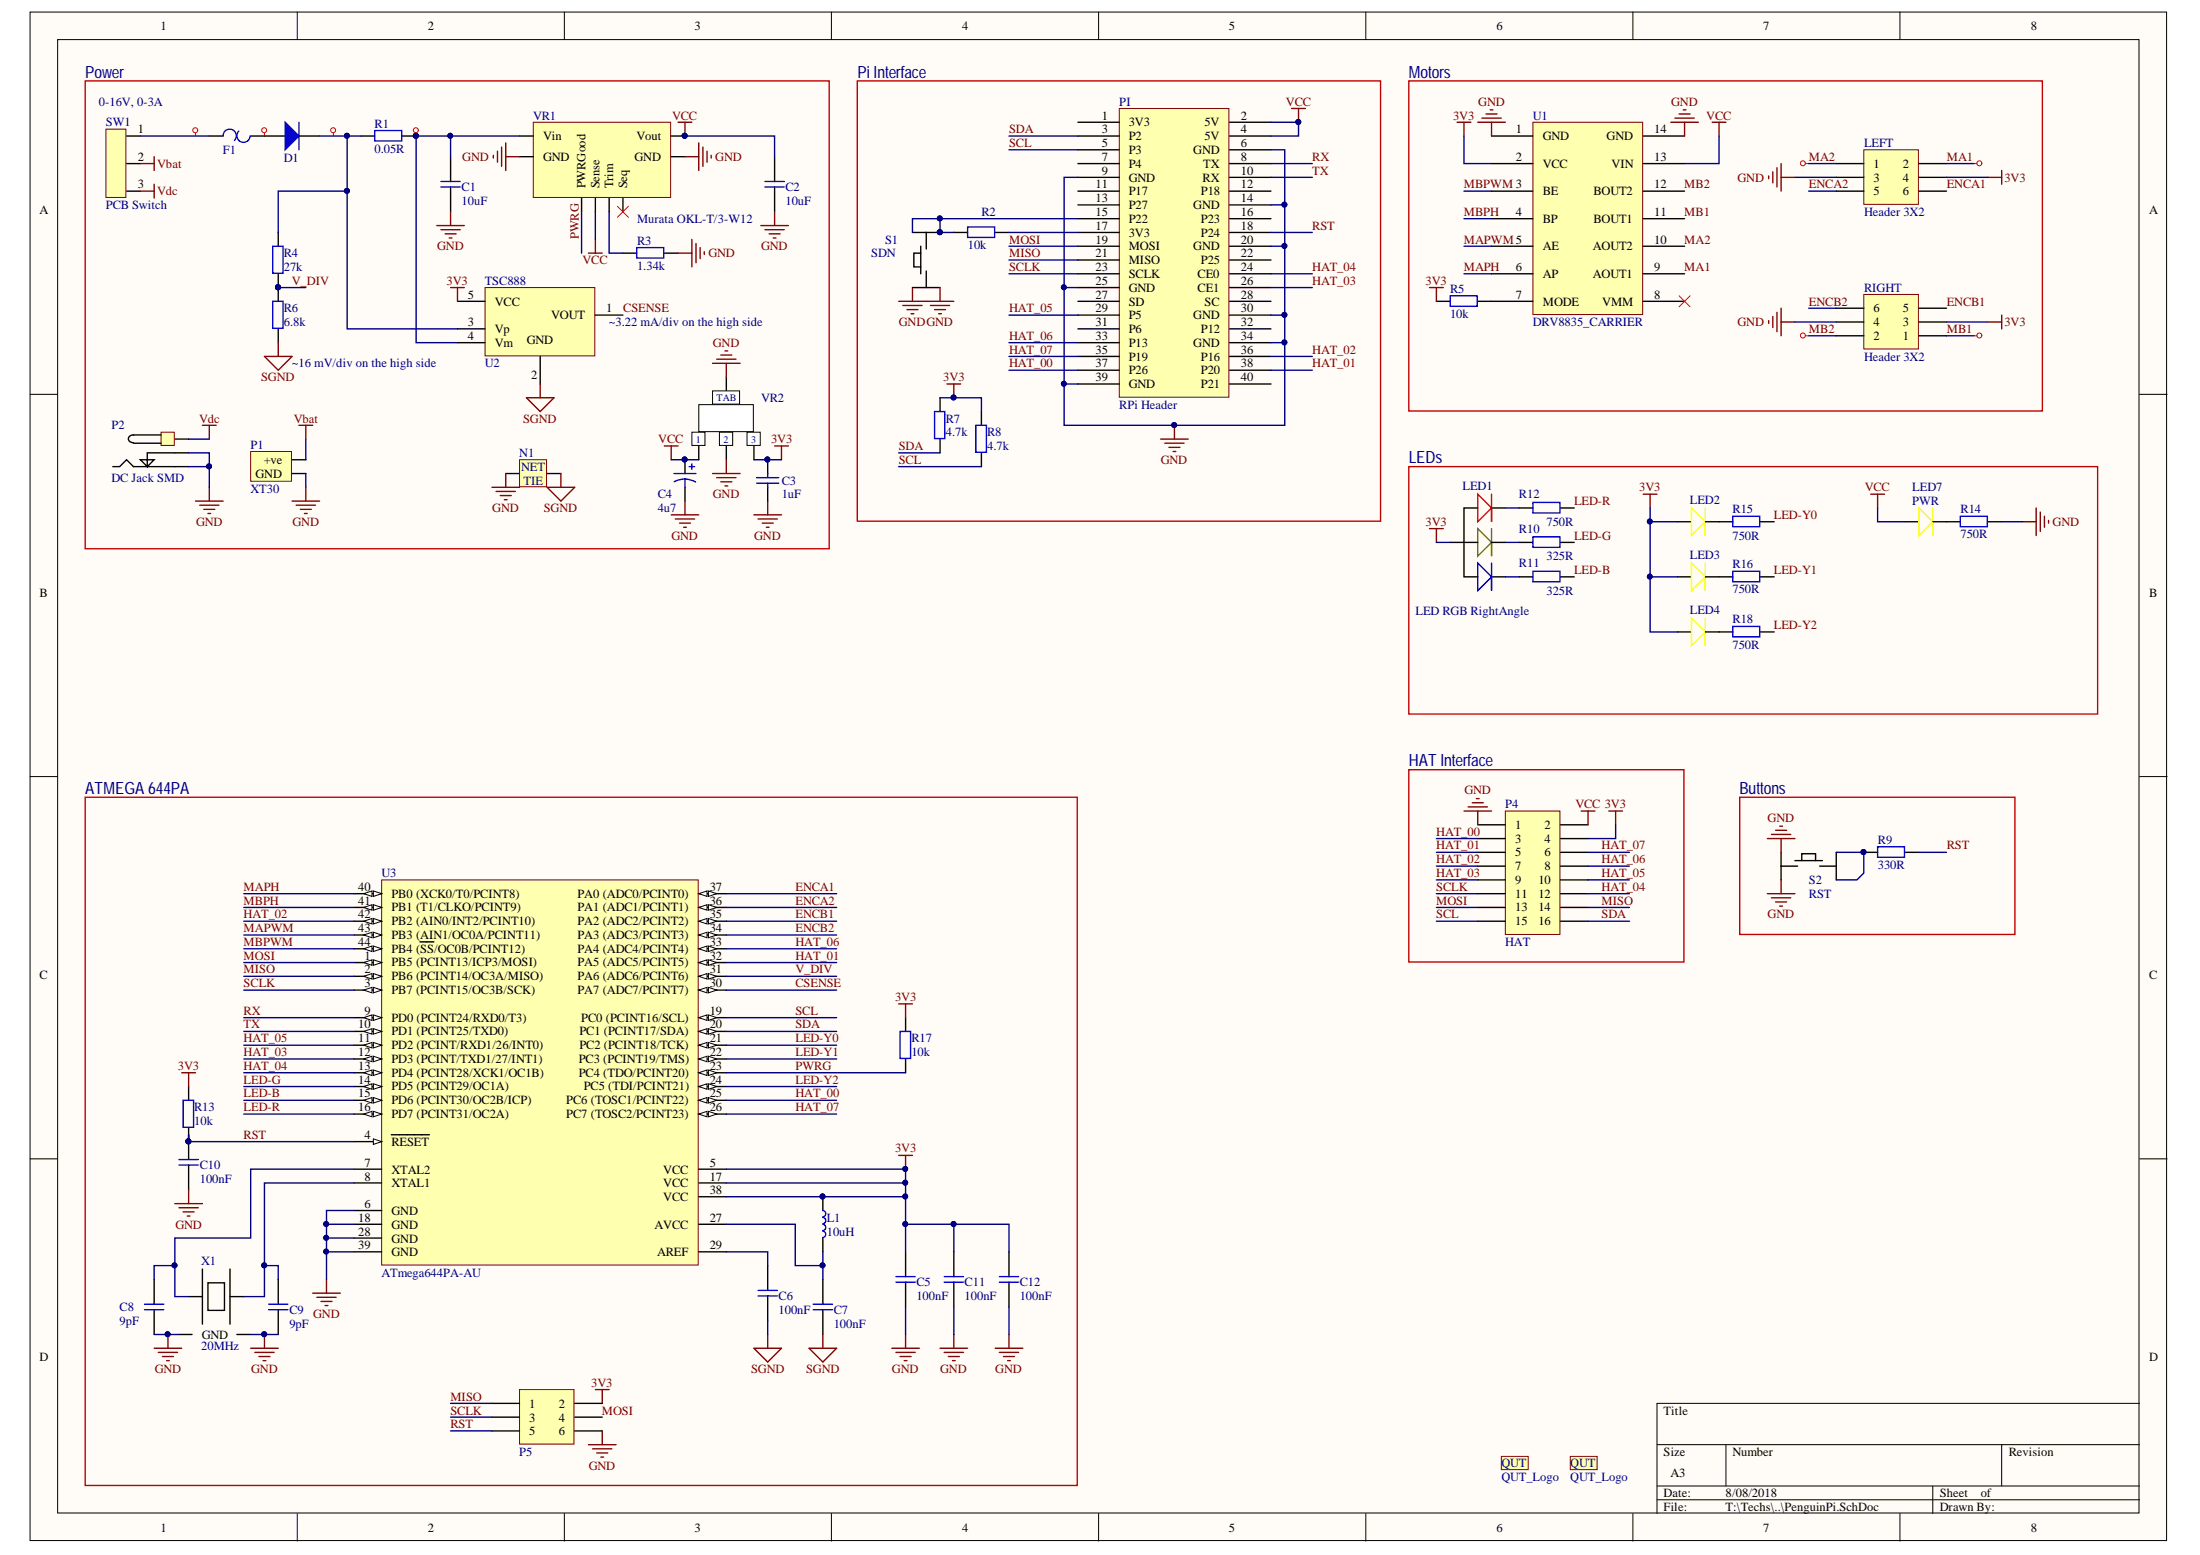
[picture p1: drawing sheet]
# Altium project PenguinPi.PrjPcb
1 sheet, 57 parts. Net scope: global (net labels, ports and power ports of the same name join across sheets).
Board file: PenguinPi.PcbDoc

## Sheet PenguinPi.SchDoc: PenguinPi v2
size A3; DrawnBy: Steven Bulmer; PageSetup: Record=PageOptions¦CenterHorizontal=True¦CenterVertical=True¦PrintScale=1.01¦XCorrection=1.00¦YCorrection=1.00¦PrintKind=1¦BorderSize=5000000¦LeftOffset=0¦BottomOffset=0¦Orientation=2¦PaperLength=1000¦PaperWidth=1000¦Scale=100¦PaperSource=7¦PrintQuality=600¦MediaType=1¦DitherType=10¦PrintScaleMode=1¦PaperKind=A3 (297 x 420mm)¦PaperIndex=8

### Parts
C1  value 10uF  [CAPC2012X07N]  (hidden comment: CAP SMD)
C2  value 10uF  [CAPC2012X07N]  (hidden comment: CAP SMD)
C3  value 1uF  [6-0805_M]  (hidden comment: Cap)
C4  value 4u7  [6-0805_M]  (hidden comment: Cap Pol1)
C5  value 100nF  [CAPC2012X07N]  (hidden comment: CAP SMD)
C6  value 100nF  [CAPC2012X07N]  (hidden comment: CAP SMD)
C7  value 100nF  [CAPC2012X07N]  (hidden comment: CAP SMD)
C8  value 9pF  [CAPC2012X07N]  (hidden comment: CAP SMD)
C9  value 9pF  [CAPC2012X07N]  (hidden comment: CAP SMD)
C10  value 100nF  [CAPC2012X07N]  (hidden comment: CAP SMD)
C11  value 100nF  [CAPC2012X07N]  (hidden comment: CAP SMD)
C12  value 100nF  [CAPC2012X07N]  (hidden comment: CAP SMD)
D1  SMD DIODE  [SODFL470X110-2N]  (value not drawn)
F1  RGEF250  [MF-MSMF250/16X-2]  (value not drawn)
L1  value 10uH  [CM322522]  (hidden comment: INDUCTOR SMD)
LED1  LED RGB RightAngle  [LED RGB RightAngle]
LED2  (no value)  [LED YELLOW RightAngle]
LED3  (no value)  [LED YELLOW RightAngle]
LED4  (no value)  [LED YELLOW RightAngle]
LED7  PWR  [LED YELLOW RightAngle]
LEFT  Header 3X2  [HDR2X3]
LG1  QUT_Logo  [QUT_Logo]  (no BOM)
LG2  QUT_Logo  [QUT_Logo]  (no BOM)
N1  NETTIE  [NETTIE-SMD-5mil]  (value not drawn)  (net tie, no BOM)
P1  XT30  [XT30 - PCB mount]
P2  DC Jack SMD  [DC Jack SMD]
P4  HAT  [HDR2X8]
P5  ISP  [Header 3x2 nonstandard]  (value not drawn)
PI  RPi Header  [RPI 2 Header]
R1  value 0.05R  [RESC3216X06M]  (hidden comment: RES SMD)
R2  value 10k  [RESC2012X07N]  (hidden comment: RES SMD)
R3  value 1.34k  [RESC2012X07N]  (hidden comment: RES SMD)
R4  value 27k  [RESC2012X07N]  (hidden comment: RES SMD)
R5  value 10k  [RESC2012X07N]  (hidden comment: RES SMD)
R6  value 6.8k  [RESC2012X07N]  (hidden comment: RES SMD)
R7  value 4.7k  [RESC2012X07N]  (hidden comment: RES SMD)
R8  value 4.7k  [RESC2012X07N]  (hidden comment: RES SMD)
R9  value 330R  [RESC2012X07N]  (hidden comment: RES SMD)
R10  value 325R  [RESC2012X07N]  (hidden comment: RES SMD)
R11  value 325R  [RESC2012X07N]  (hidden comment: RES SMD)
R12  value 750R  [RESC2012X07N]  (hidden comment: RES SMD)
R13  value 10k  [RESC2012X07N]  (hidden comment: RES SMD)
R14  value 750R  [RESC2012X07N]  (hidden comment: RES SMD)
R15  value 750R  [RESC2012X07N]  (hidden comment: RES SMD)
R16  value 750R  [RESC2012X07N]  (hidden comment: RES SMD)
R17  value 10k  [RESC2012X07N]  (hidden comment: RES SMD)
R18  value 750R  [RESC2012X07N]  (hidden comment: RES SMD)
RIGHT  Header 3X2  [HDR2X3]
S1  SDN  [E-SWITCH-TL3342]
S2  RST  [E-SWITCH-TL3342]
SW1  PCB Switch  [PCB Switch]
U1  DRV8835_CARRIER  [DRV8835_CARRIER]
U2  TSC888  [SOT95P280X145-5N]
U3  ATmega644PA-AU  [44A_L]
VR1  Murata OKL-T/3-W12  [OKL-T/3-W12]
VR2  FT_SOT223  [SOT233-4N]  (value not drawn)
X1  20MHz  [XTAL TSX3225]

### Blocks framed on the sheet
Power: C1-C4 D1 F1 N1 P1 P2 R1 R3 R4 R6 SW1 U2 VR1 VR2
Pi Interface: PI R2 R7 R8 S1
Motors: LEFT R5 RIGHT U1
LEDs: LED1-LED4 LED7 R10-R12 R14-R16 R18
ATMEGA 644PA: C5-C12 L1 P5 R13 R17 U3 X1
HAT Interface: P4
Buttons: R9 S2

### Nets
3V3: C3.2 C5.2(K) C11.2(K) C12.2(K) L1.1(Anode) LED1.2(ANODE) LED2.2(ANODE) LED3.2(ANODE) LED4.2(ANODE) LEFT.4 P4.4 P5.2 R5.1 R7.2 R8.2 R13.2 R17.2 RIGHT.3 U1.2(VCC) U2.5(VCC) U3.5(VCC) U3.17(VCC) U3.38(VCC) VR2.3
GND: C1.1(A) C2.1(A) C3.1 C4.2 C5.1(A) C8.1(A) C9.1(A) C10.1(A) C11.1(A) C12.1(A) LEFT.3 N1.1 P1.1(GND) P2.2 P2.3 P4.1 P5.6 PI.6(GND) PI.9(GND) PI.14(GND) PI.20(GND) PI.25(GND) PI.30(GND) PI.34(GND) PI.39(GND) R3.1 R14.2 RIGHT.4 S1.3(B') S1.4(B) S2.1(A) S2.2(A') U1.1(GND) U1.14(GND) U3.6(GND) U3.18(GND) U3.28(GND) U3.39(GND) VR1.3(GND) VR1.7(GND) VR2.2 VR2.4 X1.2(GND) X1.4(GND)
SGND: C6.1(A) C7.1(A) N1.2 R6.1 U2.2(GND)
Vbat: P1.2(+ve) SW1.2
VCC: C2.2(K) C4.1 LED7.2(ANODE) P4.2 PI.2(5V) PI.4(5V) U1.13(VIN) VR1.4(Vout) VR1.5(Sense) VR2.1
Vdc: P2.1 SW1.3
CSENSE: U2.1(VOUT) U3.30(PA7_(ADC7/PCINT7))
ENCA1: LEFT.6 U3.37(PA0_(ADC0/PCINT0))
ENCA2: LEFT.5 U3.36(PA1_(ADC1/PCINT1))
ENCB1: RIGHT.5 U3.35(PA2_(ADC2/PCINT2))
ENCB2: RIGHT.6 U3.34(PA3_(ADC3/PCINT3))
HAT_00: P4.3 PI.37(P26) U3.25(PC6_(TOSC1/PCINT22))
HAT_01: P4.5 PI.38(P20) U3.32(PA5_(ADC5/PCINT5))
HAT_02: P4.7 PI.36(P16) U3.42(PB2_(AIN0/INT2/PCINT10))
HAT_03: P4.9 PI.26(CE1) U3.12(PD3_(PCINT/TXD1/27/INT1))
HAT_04: P4.12 PI.24(CE0) U3.13(PD4_(PCINT28/XCK1/OC1B))
HAT_05: P4.10 PI.29(P5) U3.11(PD2_(PCINT/RXD1/26/INT0))
HAT_06: P4.8 PI.33(P13) U3.33(PA4_(ADC4/PCINT4))
HAT_07: P4.6 PI.35(P19) U3.26(PC7_(TOSC2/PCINT23))
LED-B: R11.2 U3.15(PD6_(PCINT30/OC2B/ICP))
LED-G: R10.2 U3.14(PD5_(PCINT29/OC1A))
LED-R: R12.2 U3.16(PD7_(PCINT31/OC2A))
LED-Y0: R15.2 U3.21(PC2_(PCINT18/TCK))
LED-Y1: R16.2 U3.22(PC3_(PCINT19/TMS))
LED-Y2: R18.2 U3.24(PC5_(TDI/PCINT21))
MA1: LEFT.2 U1.9(AOUT1)
MA2: LEFT.1 U1.10(AOUT2)
MAPH: U1.6(AP) U3.40(PB0_(XCK0/T0/PCINT8))
MAPWM: U1.5(AE) U3.43(PB3_(AIN1/OC0A/PCINT11))
MB1: RIGHT.1 U1.11(BOUT1)
MB2: RIGHT.2 U1.12(BOUT2)
MBPH: U1.4(BP) U3.41(PB1_(T1/CLKO/PCINT9))
MBPWM: U1.3(BE) U3.44(PB4_(~{SS}/OC0B/PCINT12))
MISO: P4.14 P5.1 PI.21(MISO) U3.2(PB6_(PCINT14/OC3A/MISO))
MOSI: P4.13 P5.4 PI.19(MOSI) U3.1(PB5_(PCINT13/ICP3/MOSI))
PWRG: R17.1 U3.23(PC4_(TDO/PCINT20)) VR1.10(PWRGood)
RST: C10.2(K) P5.5 PI.18(P24) R9.2 R13.1 U3.4(~{RESET})
RX: PI.8(TX) U3.9(PD0_(PCINT24/RXD0/T3))
SCL: P4.15 PI.5(P3) R8.1 U3.19(PC0_(PCINT16/SCL))
SCLK: P4.11 P5.3 PI.23(SCLK) U3.3(PB7_(PCINT15/OC3B/SCK))
SDA: P4.16 PI.3(P2) R7.1 U3.20(PC1_(PCINT17/SDA))
TX: PI.10(RX) U3.10(PD1_(PCINT25/TXD0))
V_DIV: R4.1 R6.2 U3.31(PA6_(ADC6/PCINT6))
NetC1_2: C1.2(K) R1.2 U2.4(Vm) VR1.2(Vin)
NetC6_2: C6.2(K) U3.29(AREF)
NetC7_2: C7.2(K) L1.2(Cathode) U3.27(AVCC)
NetC8_2: C8.2(K) U3.7(XTAL2) X1.3
NetC9_2: C9.2(K) U3.8(XTAL1) X1.1
NetD1_1: D1.1 F1.2
NetD1_2: D1.2 R1.1 R4.2 U2.3(Vp)
NetF1_1: F1.1 SW1.1
NetLED1_1: LED1.1(RED) R12.1
NetLED1_3: LED1.3(GREEN) R10.1
NetLED1_4: LED1.4(BLUE) R11.1
NetLED2_1: LED2.1(YELLOW) R15.1
NetLED3_1: LED3.1(YELLOW) R16.1
NetLED4_1: LED4.1(YELLOW) R18.1
NetLED7_1: LED7.1(YELLOW) R14.1
NetPI_15: PI.15(P22) R2.1 S1.1(A) S1.2(A')
NetPI_17: PI.17(3V3) R2.2
NetR3_2: R3.2 VR1.6(Trim)
NetR5_2: R5.2 U1.7(MODE)
NetR9_1: R9.1 S2.3(B') S2.4(B)

Not connected (* = marked no-connect by the designer): PI 1(3V3) 7(P4) 11(P17) 12(P18) 13(P27) 16(P23) 22(P25) 27(SD) 28(SC) 31(P6) 32(P12) 40(P21); U1 8(VMM)*; VR1 9(Seq)*

### Layout directives
net class Power: MA1, MA2, MB1, MB2, NetC1_2, NetD1_1, NetD1_2, NetF1_1

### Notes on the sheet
- (near SW1) 0-16V, 0-3A
- (near U2) ~3.22 mA/div on the high side
- 6 mV/div on the high side
